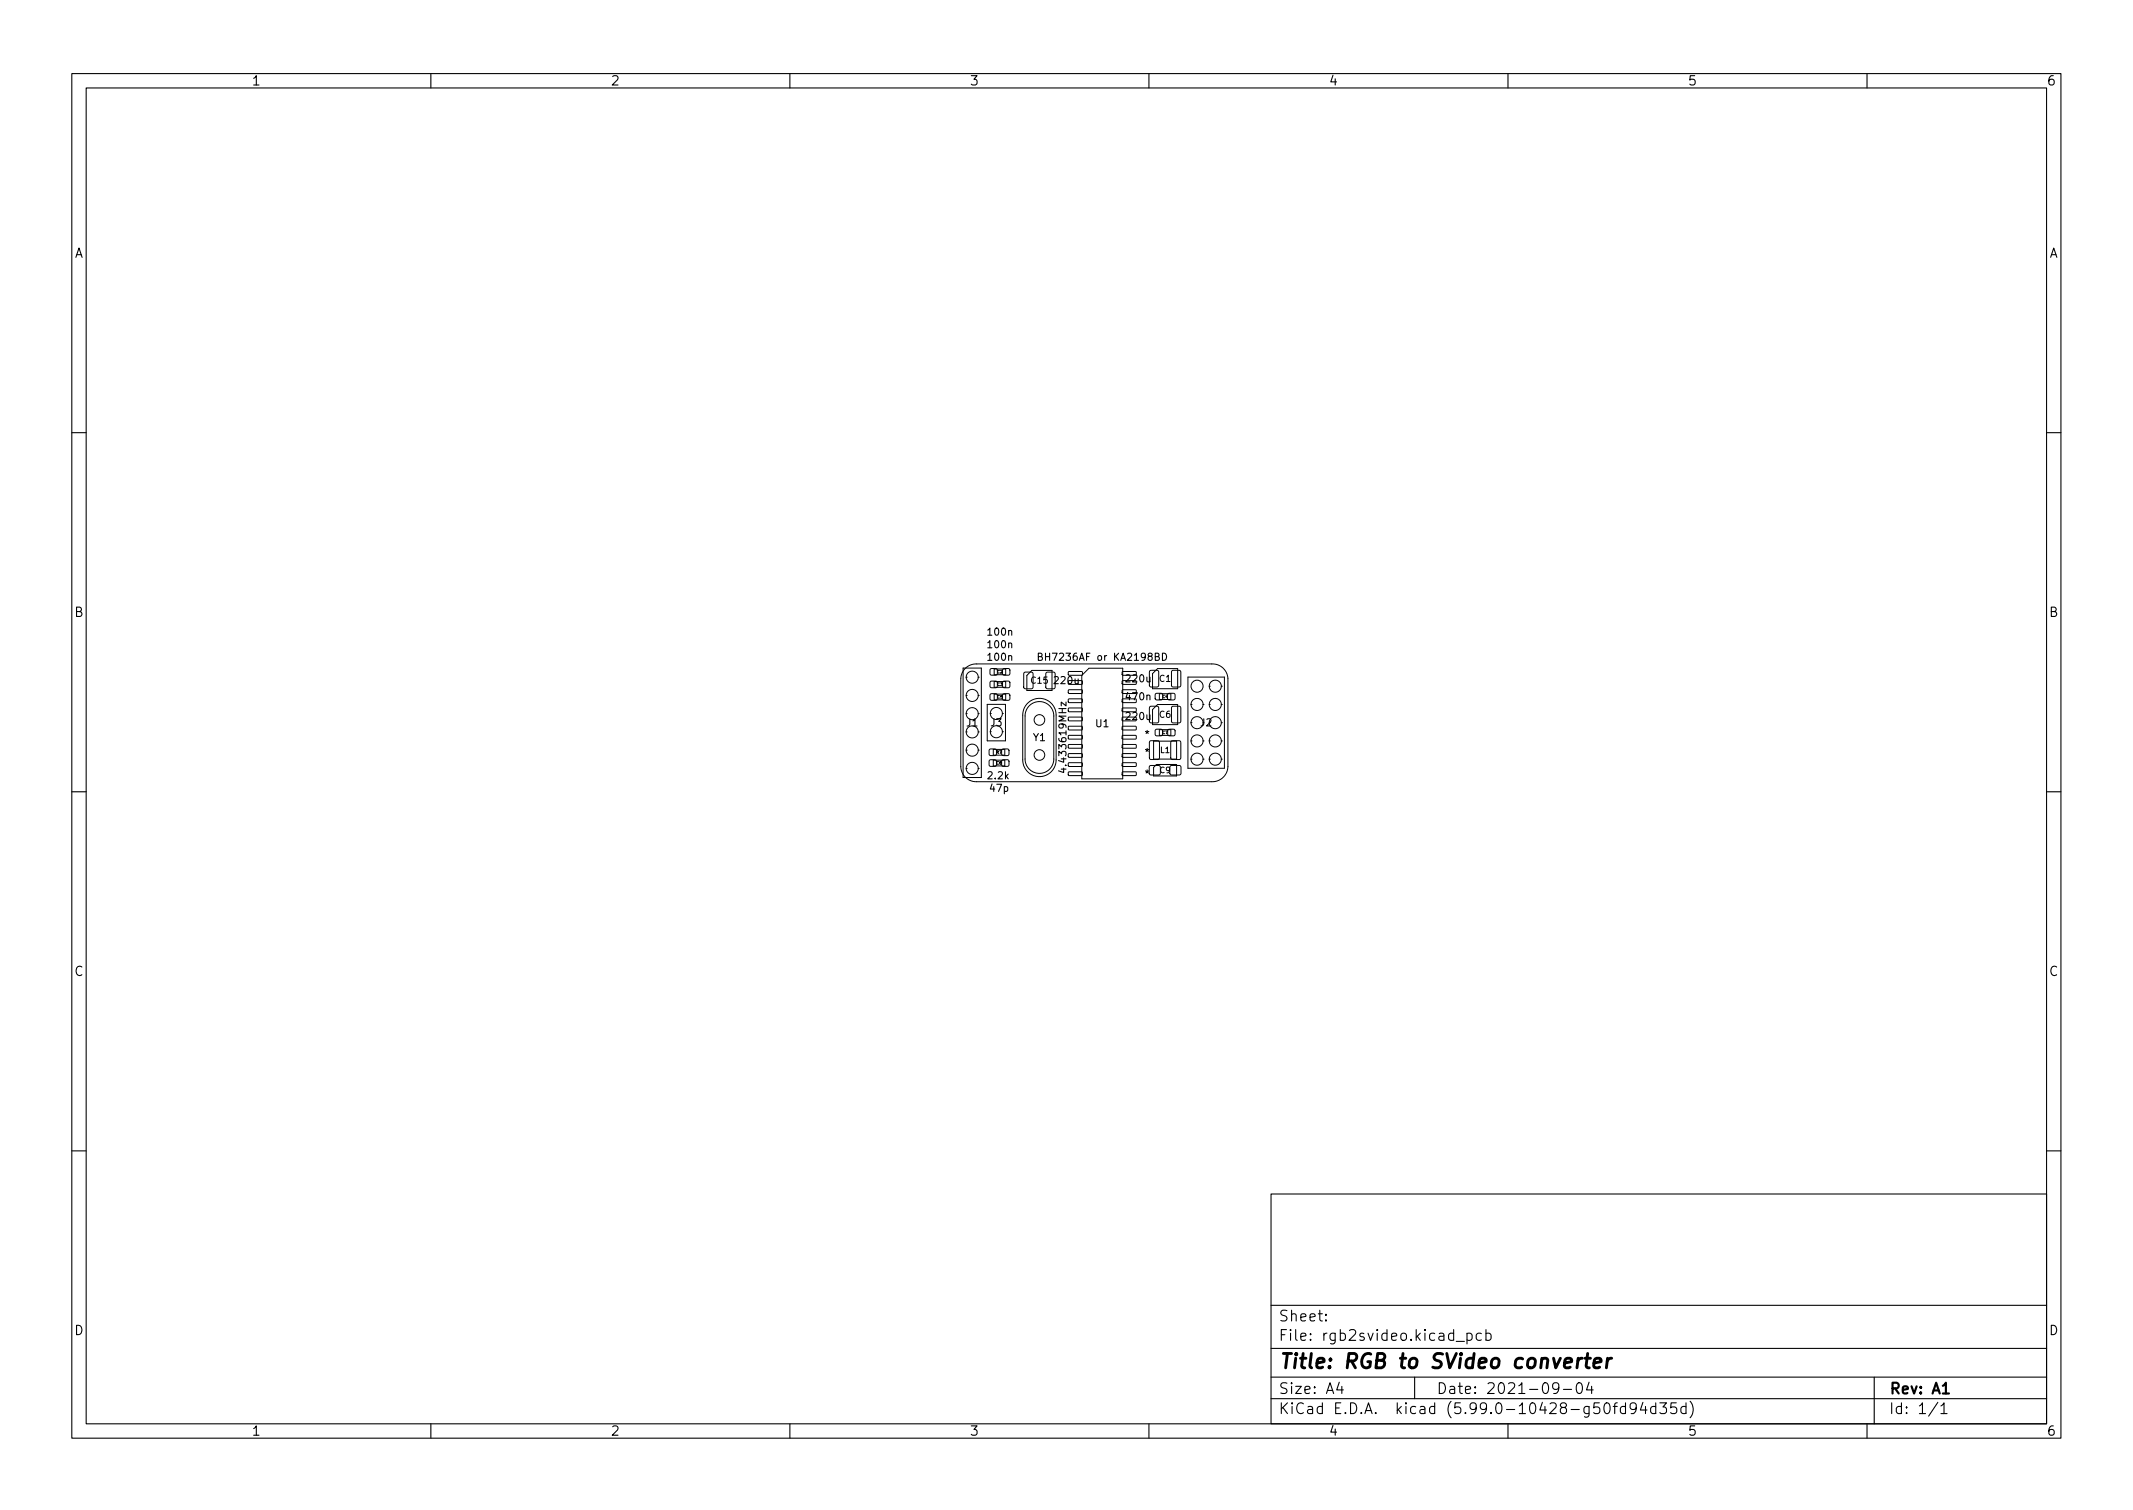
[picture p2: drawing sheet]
<svg xmlns="http://www.w3.org/2000/svg" width="297mm" height="210mm" viewBox="0 0 297 210" stroke-linecap="round" stroke-linejoin="round" font-family="sans-serif">
<g fill="none" stroke="#000" stroke-width=".15">
<path d="M10 10.2h277v190.1h-277zM12 12.2h273v186.1h-273zM60 10.2v2M110 10.2v2M160 10.2v2M210 10.2v2M260 10.2v2M10 60.2h2M285 60.2h2M144.6 91.4h.4l.1-.2v-.2h-.5v1h.4l.1-.1 .1-.3-.3-.2M148.5 97.8v.5l-.7-.5v.5M161.9 91a.51 .51 0 0 1 .6 .5 .51 .51 0 0 1-.6 .5z"/>
<path d="M10 110.2h2M148.1 107v.6l-.7-.3M285 110.2h2M10 160.2h2M177 166.3h108v32h-108zM285 160.2h2M60 198.3v2M110 198.3v2M160 198.3v2M177 194.8h108M177 191.8h108M177 187.8h108"/>
<path d="M177 181.8h108M184.6 183.8l.1 .1h-.1v-.1v.1M184.6 183l.1 .1h-.1v-.1v.1M186.5 192.5l-.4 1h1M186.9 193v1M197 191.8v3M202.8 186.8h1.1M204.3 185.7l.4-.1 .3 .3v.4l-.1 .3h-.2h-.4M204.3 185.6v1.5M206.3 185.7l-.4-.1-.3 .3v.4l.1 .3h.2h.4M206.9 185.7l.5-.1 .2 .3v.4l-.1 .3h-.1h-.5M206.9 185.1v1.5"/>
<path d="M210 198.3v2M217.1 193.2l-.3 .3-.4-.1-.2-.2v-.4l.2-.2 .4-.1 .2 .2a.99 .99 0 0 1-.4 1.3h-.2M217.7 193.5h1.2M219.6 192.7a.36 .36 0 0 1 .4-.2 .36 .36 0 0 1 .3 .3 .77 .77 0 0 1-.4 1.2 .91 .91 0 0 1-.3-1.3zM221.3 192.5l-.4 1h1M221.6 193v1M223.6 195.4a.36 .36 0 0 1 .5 .2 .77 .77 0 0 1-.4 1.2 1 1 0 0 1-.1-1.4zM224.6 195.8h.6M225.2 195.3l-.3 .1v.1v1.3M226.4 195.9l-.5-.1-.3 .3v.4l.2 .3h.1h.5M226.4 195.3v1.5M227.9 196l-.3 .3-.5-.1-.1-.2v-.4l.1-.2 .5-.1 .2 .2a.99 .99 0 0 1-.4 1.3h-.3"/>
<path d="M228.8 195.3l-.4 1h1M229.1 195.8v1M230.6 195.9l-.5-.1-.2 .3v.4l.1 .3h.1h.5M230.6 195.3v1.5M231.1 195.3h1l-.5 .6a.41 .41 0 0 1 .5 .3v.3l-.2 .3h-.5l-.3-.1M233.4 195.3h-.7l-.1 .7 .3-.1 .5 .1 .1 .2-.1 .5-.2 .1h-.3l-.3-.1M234.8 195.9l-.4-.1-.3 .3v.4l.1 .3h.2h.4M234.8 195.3v1.5M235.4 195.1a1.72 1.72 0 0 1 0 2.3M260 198.3v2M261 191.8v6.5M269.9 195.3l-1.3 1.9"/>
<path d="M270.3 195.8l.4-.5v1.5M270.3 196.8h.8"/>
</g>
<path d="M270.6 194h.8" fill="none" stroke="#000" stroke-width=".3"/>
<path d="M220.3 189.1a.59 .59 0 0 0-.6 .4M220.7 189.1h.8M221.1 188.5l-.2 1.7 .1 .2 .3 .1M222 189.8l1-.2-.1-.4-.2-.1-.6 .1-.1 .2-.1 .8 .1 .2 .2 .1 .6-.1M223.9 189.1l-.2 1.4M224.4 189.1a.59 .59 0 0 0-.6 .4" fill="none" stroke="#000" stroke-width=".4"/>
<g fill="none" stroke="#000" stroke-width=".14">
<path d="M134.1 93h2.6v15.3h-2.6zM134.5 93a2.13 2.13 0 0 1 1.5-.6h32.7a2.15 2.15 0 0 1 2.3 2.1v12.2a2.18 2.18 0 0 1-2.3 2.1h-32.7a2.15 2.15 0 0 1-2.2-2.1v-12.2a2.12 2.12 0 0 1 .7-1.5zM134.6 94.3h.1M134.6 94.3a.84 .84 0 0 0 .8 .8 .84 .84 0 0 0 .8-.8M134.6 94.3a.84 .84 0 0 1 .8-.8 .84 .84 0 0 1 .8 .8M134.6 96.8h.1M134.6 96.8a.84 .84 0 0 0 .8 .9 .84 .84 0 0 0 .8-.9M134.6 96.8a.84 .84 0 0 1 .8-.8 .84 .84 0 0 1 .8 .8M134.6 99.4h.1M134.6 99.4a.84 .84 0 0 0 .8 .8 .84 .84 0 0 0 .8-.8M134.6 99.4a.84 .84 0 0 1 .8-.9 .84 .84 0 0 1 .8 .9M136.2 94.3h.1"/>
<path d="M136.2 96.8h.1M136.2 99.4h.1M137.5 98.1h2.5v5.1h-2.5zM137.9 99.3h.1M137.9 99.3a.84 .84 0 0 0 .9 .9 .84 .84 0 0 0 .8-.9M137.9 99.3a.84 .84 0 0 1 .9-.8 .84 .84 0 0 1 .8 .8M137.9 93.2h.9v.7h-.9zM137.9 94.9h.9v.8h-.9zM137.9 96.7h.9v.7h-.9zM138.5 93.2h1.5v.8h-1.5zM138.5 94.9h1.5v.8h-1.5zM138.5 96.7h1.5v.8h-1.5z"/>
<path d="M139.6 99.3h.1M139.7 93.2h.9v.7h-.9zM139.7 94.9h.9v.8h-.9zM139.7 96.7h.9v.7h-.9zM142.6 93.7l1-.1 .2 .1 .1 2-.2 .2h-.9l-.2-.1zM143 94l.7-.7h2.8v2.8h-3.5zM143.1 97.9a2.33 2.33 0 0 1 2.5-.5 2.33 2.33 0 0 1 1.5 2.2v6.2a2.32 2.32 0 0 1-2.4 2.3 2.32 2.32 0 0 1-2.3-2.3v-6.2a2.32 2.32 0 0 1 .7-1.7zM143.3 98.3a2 2 0 0 1 2.2-.5 2 2 0 0 1 1.2 1.9v6a2 2 0 0 1-1.9 2 2 2 0 0 1-2-2v-6a2 2 0 0 1 .5-1.4zM145.7 93.7l1-.1 .2 .1v2l-.1 .2h-.9l-.2-.1zM148.8 93.5h1.8l.1 .1v.3l-.1 .1h-1.7l-.1-.1zM148.8 94.8h1.8h.1v.4l-.1 .1h-1.7l-.1-.1zM148.8 96.1l1.8-.1 .1 .1v.3l-.1 .2h-1.7l-.1-.2z"/>
<path d="M148.8 97.3h1.8l.1 .1v.3l-.1 .1h-1.7l-.1-.1zM148.8 98.6h1.8l.1 .1v.3l-.1 .1h-1.7l-.1-.1zM148.8 99.9l1.8-.1 .1 .1v.4l-.1 .1h-1.7l-.1-.1zM150.6 94l1.1-1h4.7v15.4h-5.8zM156.3 99.9l1.8-.1 .1 .1v.4l-.1 .1h-1.7l-.1-.1zM156.3 98.6h1.8l.1 .1v.3l-.1 .1h-1.7l-.1-.1zM156.3 97.3h1.8l.1 .1v.3l-.1 .1h-1.7l-.1-.1zM156.3 96.1l1.8-.1 .1 .1v.3l-.1 .2h-1.7l-.1-.2zM156.3 94.8h1.8h.1v.4l-.1 .1h-1.7l-.1-.1zM156.3 93.5h1.8l.1 .1v.3l-.1 .1h-1.7l-.1-.1zM160.1 93.4l1-.1 .2 .2 .1 1.9-.2 .2-.9 .1-.2-.2zM160.1 98.4l1-.1 .2 .2 .1 1.9-.2 .2-.9 .1-.2-.2z"/>
<path d="M160.5 93.8l.7-.7h2.8v2.8h-3.5zM160.5 98.8l.7-.7h2.8v2.8h-3.5zM160.9 96.6h.9v.8h-.9zM161.5 96.6h1.6v.8h-1.6zM162.7 96.6h.9v.8h-.9zM163.2 93.4l1-.1 .2 .2v1.9l-.1 .2-.9 .1-.2-.2zM163.2 98.4l1-.1 .2 .2v1.9l-.1 .2-.9 .1-.2-.2zM165.4 94.3h5.1v12.7h-5.1zM165.9 98.1h.1M165.9 98.1a.84 .84 0 0 0 .8 .8 .84 .84 0 0 0 .8-.8M165.9 98.1a.84 .84 0 0 1 .8-.9 .84 .84 0 0 1 .8 .9M167.5 98.1h.1"/>
<path d="M168.4 95.5h.1M168.4 95.5a.84 .84 0 0 0 .8 .9 .84 .84 0 0 0 .9-.9M168.4 95.5a.84 .84 0 0 1 .8-.8 .84 .84 0 0 1 .9 .8M168.4 98.1h.1M168.4 98.1a.84 .84 0 0 0 .8 .8 .84 .84 0 0 0 .9-.8M168.4 98.1a.84 .84 0 0 1 .8-.9 .84 .84 0 0 1 .9 .9M170.1 95.5h.1M170.1 98.1h.1M134.6 101.9h.1M134.6 101.9a.84 .84 0 0 0 .8 .9 .84 .84 0 0 0 .8-.9M134.6 101.9a.84 .84 0 0 1 .8-.8 .84 .84 0 0 1 .8 .8M134.6 104.5h.1"/>
<path d="M134.6 104.5a.84 .84 0 0 0 .8 .8 .84 .84 0 0 0 .8-.8M134.6 104.5a.84 .84 0 0 1 .8-.9 .84 .84 0 0 1 .8 .9M134.6 107h.1M134.6 107a.84 .84 0 0 0 .8 .8 .84 .84 0 0 0 .8-.8M134.6 107a.84 .84 0 0 1 .8-.8 .84 .84 0 0 1 .8 .8M136.2 101.9h.1M136.2 104.5h.1M136.2 107h.1M137.8 105.9h.9v.7h-.9zM137.8 104.4h.9v.7h-.9zM137.9 101.9h.1M137.9 101.9a.84 .84 0 0 0 .9 .8 .84 .84 0 0 0 .8-.8"/>
<path d="M137.9 101.9a.84 .84 0 0 1 .9-.9 .84 .84 0 0 1 .8 .9M138.3 105.8h1.6v.8h-1.6zM138.3 104.3h1.6v.8h-1.6zM139.6 105.9h.8v.7h-.8zM139.6 104.4h.8v.7h-.8zM139.6 101.9h.1M148.8 101.2l1.8-.1 .1 .1v.3l-.1 .1h-1.7l-.1-.1zM148.8 102.4h1.8l.1 .1v.3l-.1 .1h-1.7l-.1-.1zM148.8 103.7h1.8h.1v.4l-.1 .1h-1.7l-.1-.1zM148.8 105l1.8-.1 .1 .1v.3l-.1 .2h-1.7l-.1-.2zM148.8 106.2h1.8l.1 .1v.3l-.1 .1h-1.7l-.1-.1zM148.8 107.5h1.8h.1v.4l-.1 .1h-1.7l-.1-.1z"/>
<path d="M156.3 107.5h1.8h.1v.4l-.1 .1h-1.7l-.1-.1zM156.3 106.2h1.8l.1 .1v.3l-.1 .1h-1.7l-.1-.1zM156.3 105l1.8-.1 .1 .1v.3l-.1 .2h-1.7l-.1-.2zM156.3 103.7h1.8h.1v.4l-.1 .1h-1.7l-.1-.1zM156.3 102.4h1.8l.1 .1v.3l-.1 .1h-1.7l-.1-.1zM156.3 101.2l1.8-.1 .1 .1v.3l-.1 .1h-1.7l-.1-.1zM160.1 106.7l.2-.1 1.2 .1 .1 .1-.1 1-.2 .1-1.2-.1-.1-.1zM160.1 103.2l1.1-.1 .2 .2 .1 2.2-.2 .2-1 .1-.2-.2zM160.7 103.2h3.2v2.5h-3.2zM160.7 106.8l.4-.4h2.8v1.6h-3.2zM160.9 101.6h.9v.8h-.9zM161.5 101.6h1.6v.8h-1.6z"/>
<path d="M162.7 101.6h.9v.8h-.9zM163 106.7l.2-.1 1.2 .1 .1 .1-.1 1-.2 .1-1.2-.1-.1-.1zM163.1 103.2l1.1-.1 .2 .2v2.2l-.1 .2-1 .1-.2-.2zM165.9 100.6h.1M165.9 103.2h.1M165.9 103.2a.84 .84 0 0 0 .8 .8 .84 .84 0 0 0 .8-.8M165.9 103.2a.84 .84 0 0 1 .8-.9 .84 .84 0 0 1 .8 .9M165.9 105.7h.1M165.9 105.7a.84 .84 0 0 0 .8 .8 .84 .84 0 0 0 .8-.8M165.9 105.7a.84 .84 0 0 1 .8-.8 .84 .84 0 0 1 .8 .8M167.5 103.2h.1M167.5 105.7h.1"/>
<path d="M168.4 103.2h.1M168.4 103.2a.84 .84 0 0 0 .8 .8 .84 .84 0 0 0 .9-.8M168.4 103.2a.84 .84 0 0 1 .8-.9 .84 .84 0 0 1 .9 .9M168.4 105.7h.1M168.4 105.7a.84 .84 0 0 0 .8 .8 .84 .84 0 0 0 .9-.8M168.4 105.7a.84 .84 0 0 1 .8-.8 .84 .84 0 0 1 .9 .8M170.1 100.6h.1M170.1 103.2h.1M170.1 105.7h.1"/>
<circle cx="166.7" cy="95.5" r=".84"/>
<circle cx="144.7" cy="100.2" r=".74"/>
<circle cx="144.7" cy="105.1" r=".74"/>
<circle cx="166.7" cy="100.6" r=".84"/>
<circle cx="169.2" cy="100.6" r=".84"/>
</g>
<text font-size="2.8" x="178" y="190.6">Title: RGB to SVideo converter</text>
<g font-size="2.1">
<text x="178" y="184">Sheet:</text>
<text x="178" y="186.7">File: rgb2svideo.kicad_pcb</text>
<text x="178" y="196.9">KiCad E.D.A. kicad (5.99.0-10428-g50fd94d35d)</text>
<text x="178" y="194.1">Size: A4</text>
<text x="200" y="194.1">Date: 2021-09-04</text>
<text x="263" y="194.1">Rev: A1</text>
<text x="263" y="196.9">Id: 1/1</text>
</g>
<g font-size="1.8">
<text x="35" y="11.9">1</text>
<text x="85" y="11.9">2</text>
<text x="135" y="11.9">3</text>
<text x="185" y="11.9">4</text>
<text x="235" y="11.9">5</text>
<text x="285" y="11.9">6</text>
<text x="10.3" y="35.9">A</text>
<text x="285.3" y="35.9">A</text>
<text x="10.3" y="85.9">B</text>
<text x="285.3" y="85.9">B</text>
<text x="10.3" y="135.9">C</text>
<text x="285.3" y="135.9">C</text>
<text x="10.3" y="185.9">D</text>
<text x="285.3" y="185.9">D</text>
<text x="35" y="199.9">1</text>
<text x="85" y="199.9">2</text>
<text x="135" y="199.9">3</text>
<text x="185" y="199.9">4</text>
<text x="235" y="199.9">5</text>
<text x="285" y="199.9">6</text>
</g>
<g font-size="1.4">
<text x="137.7" y="88.5">100n</text>
<text x="137.7" y="90.2">100n</text>
<text x="137.7" y="92">100n</text>
<text x="145.4" y="92">BH7236AF or KA2198BD</text>
<text x="146.9" y="95.2">220u</text>
<text x="156.9" y="95">220u</text>
<text x="134.6" y="101.1">J1</text>
<text x="138" y="101.1">J3</text>
<text x="152.6" y="101.2">U1</text>
<text x="156.9" y="97.5">470n</text>
<text x="156.9" y="100.2">220u</text>
<text x="167.2" y="101.1">J2</text>
<text x="143.9" y="103.2">Y1</text>
<text x="148.5" y="107" transform="rotate(-90 148.5 107)">4.433619MHz</text>
<text x="159.5" y="105.2">*</text>
<text x="159.5" y="102.7">*</text>
<text x="137.6" y="108.5">2.2k</text>
<text x="137.9" y="110.2">47p</text>
<text x="159.5" y="108.2">*</text>
</g>
<g font-size="1.2">
<text x="143.6" y="95.2">C15</text>
<text x="161.5" y="94.9">C1</text>
<text x="161.5" y="99.9">C6</text>
</g>
<g font-size="1.1">
<text x="161.5" y="107.6">C9</text>
<text x="161.6" y="104.8">L1</text>
</g>
<g font-size=".6">
<text x="138.9" y="93.8">C2</text>
<text x="138.9" y="95.5">C3</text>
<text x="138.9" y="97.3">C5</text>
<text x="161.9" y="97.2">C4</text>
<text x="138.8" y="106.4">C8</text>
<text x="138.8" y="104.9">R7</text>
<text x="161.9" y="102.2">C7</text>
</g>
</svg>
